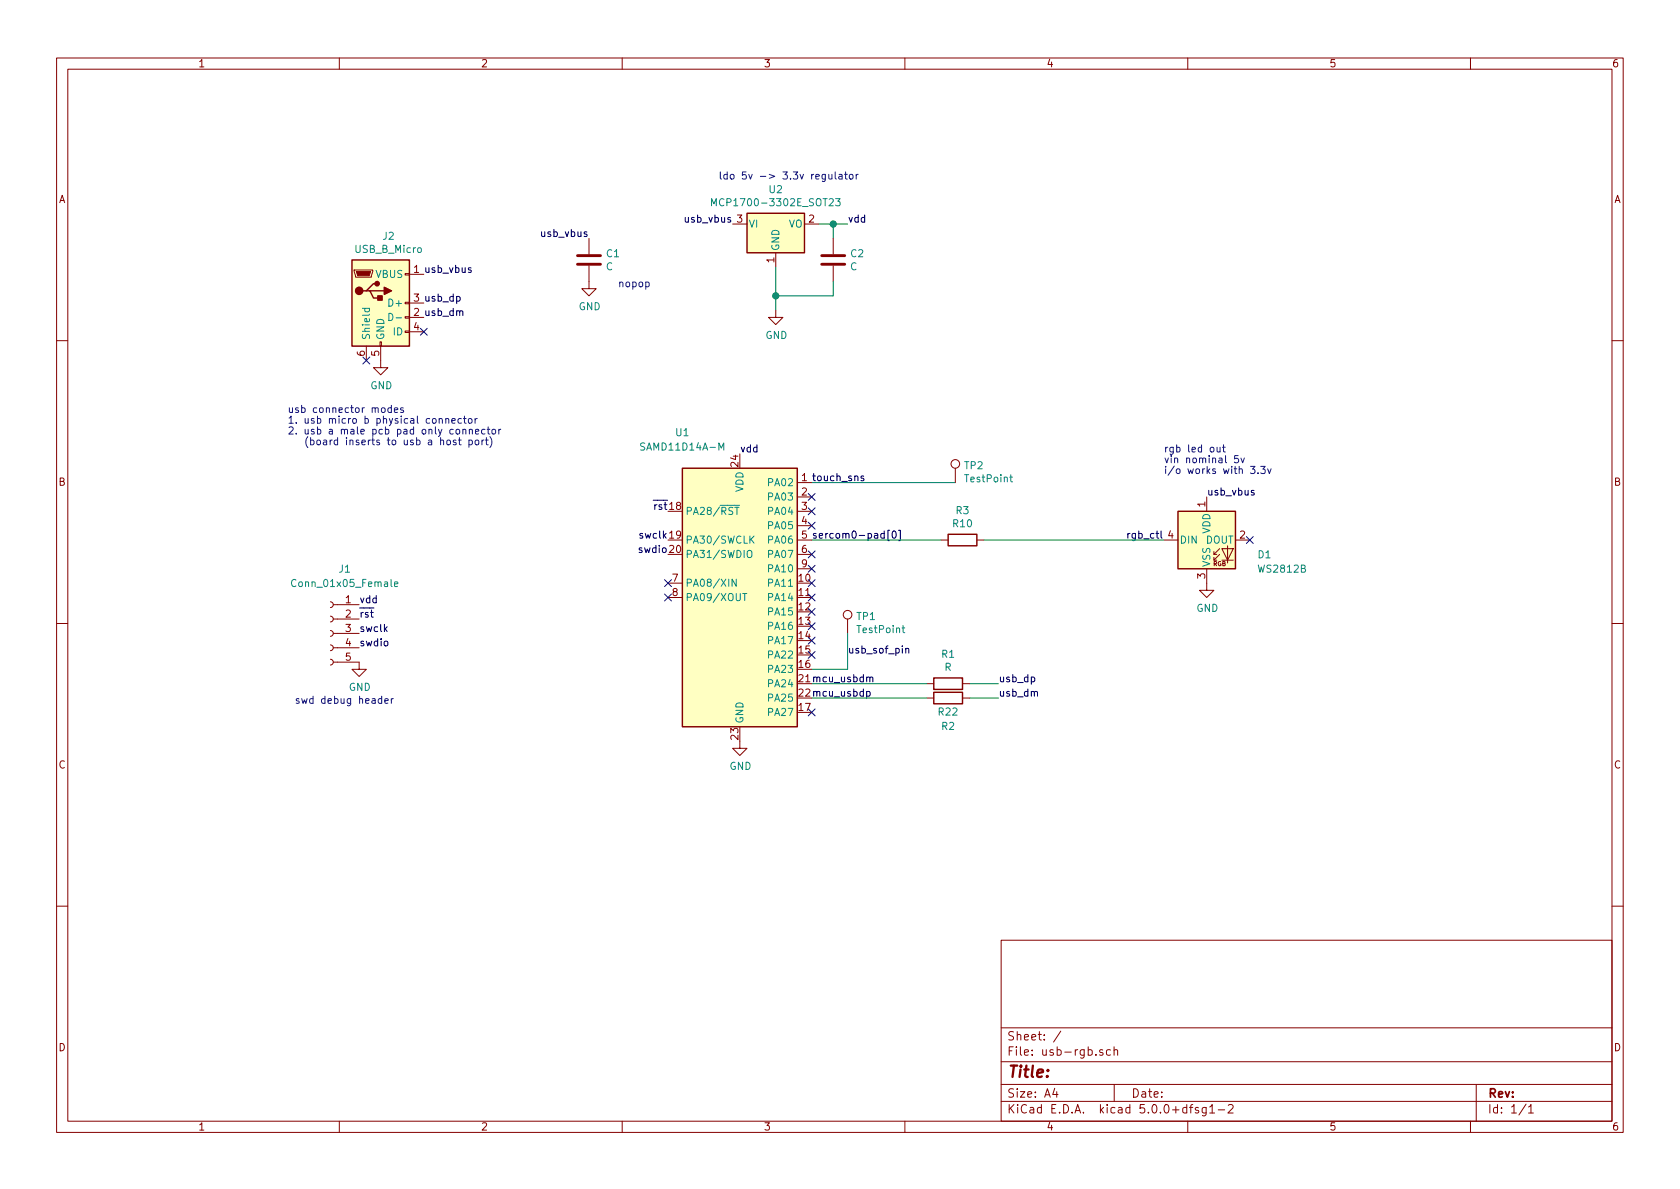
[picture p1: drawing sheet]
EESchema Schematic File Version 4
LIBS:usb-rgb-cache
EELAYER 26 0
EELAYER END
$Descr A4 11693 8268
encoding utf-8
Sheet 1 1
Title ""
Date ""
Rev ""
Comp ""
Comment1 ""
Comment2 ""
Comment3 ""
Comment4 ""
$EndDescr
$Comp
L Regulator_Linear:MCP1700-3302E_SOT23 U2
U 1 1
P 5400 1550
F 0 "U2" H 5400 1792 50  0000 C CNN
F 1 "MCP1700-3302E_SOT23" H 5400 1701 50  0000 C CNN
F 2 "Package_TO_SOT_SMD:SOT-23" H 5400 1775 50  0001 C CNN
F 3 "http://ww1.microchip.com/downloads/en/DeviceDoc/20001826C.pdf" H 5400 1550 50  0001 C CNN
	1    5400 1550
	1    0    0    -1  
$EndComp
$Comp
L MCU_Microchip_SAMD:SAMD11D14A-M U1
U 1 1
P 5150 4150
F 0 "U1" H 4750 5300 50  0000 C CNN
F 1 "SAMD11D14A-M" H 4750 5200 50  0000 C CNN
F 2 "Package_DFN_QFN:QFN-24-1EP_4x4mm_P0.5mm_EP2.6x2.6mm" H 5150 2800 50  0001 C CNN
F 3 "http://ww1.microchip.com/downloads/en/DeviceDoc/Atmel-42363-SAM-D11_Datasheet.pdf" H 5150 3150 50  0001 C CNN
	1    5150 4150
	1    0    0    -1  
$EndComp
$Comp
L Connector:USB_B_Micro J2
U 1 1
P 2650 2100
F 0 "J2" H 2705 2567 50  0000 C CNN
F 1 "USB_B_Micro" H 2705 2476 50  0000 C CNN
F 2 "" H 2800 2050 50  0001 C CNN
F 3 "~" H 2800 2050 50  0001 C CNN
	1    2650 2100
	1    0    0    -1  
$EndComp
$Comp
L power:GND #PWR02
U 1 1
P 2650 2500
F 0 "#PWR02" H 2650 2250 50  0001 C CNN
F 1 "GND" H 2655 2327 50  0000 C CNN
F 2 "" H 2650 2500 50  0001 C CNN
F 3 "" H 2650 2500 50  0001 C CNN
	1    2650 2500
	1    0    0    -1  
$EndComp
$Comp
L Device:C C2
U 1 1
P 5800 1800
F 0 "C2" H 5915 1846 50  0000 L CNN
F 1 "C" H 5915 1755 50  0000 L CNN
F 2 "" H 5838 1650 50  0001 C CNN
F 3 "~" H 5800 1800 50  0001 C CNN
	1    5800 1800
	1    0    0    -1  
$EndComp
Text Label 2950 1900 0    50   ~ 0
usb_vbus
Text Label 2950 2100 0    50   ~ 0
usb_dp
Text Label 2950 2200 0    50   ~ 0
usb_dm
NoConn ~ 2950 2300
NoConn ~ 2550 2500
$Comp
L LED:WS2812B D1
U 1 1
P 8400 3750
F 0 "D1" H 8750 3650 50  0000 L CNN
F 1 "WS2812B" H 8750 3550 50  0000 L CNN
F 2 "LED_SMD:LED_WS2812B_PLCC4_5.0x5.0mm_P3.2mm" H 8450 3450 50  0001 L TNN
F 3 "https://cdn-shop.adafruit.com/datasheets/WS2812B.pdf" H 8500 3375 50  0001 L TNN
	1    8400 3750
	1    0    0    -1  
$EndComp
$Comp
L power:GND #PWR05
U 1 1
P 5400 2150
F 0 "#PWR05" H 5400 1900 50  0001 C CNN
F 1 "GND" H 5405 1977 50  0000 C CNN
F 2 "" H 5400 2150 50  0001 C CNN
F 3 "" H 5400 2150 50  0001 C CNN
	1    5400 2150
	1    0    0    -1  
$EndComp
$Comp
L power:GND #PWR06
U 1 1
P 8400 4050
F 0 "#PWR06" H 8400 3800 50  0001 C CNN
F 1 "GND" H 8405 3877 50  0000 C CNN
F 2 "" H 8400 4050 50  0001 C CNN
F 3 "" H 8400 4050 50  0001 C CNN
	1    8400 4050
	1    0    0    -1  
$EndComp
Wire Wire Line
	5400 2150 5400 2050
Text Label 5100 1550 2    50   ~ 0
usb_vbus
Wire Wire Line
	5700 1550 5800 1550
Wire Wire Line
	5800 1550 5800 1650
Wire Wire Line
	5800 1950 5800 2050
Wire Wire Line
	5800 2050 5400 2050
Connection ~ 5400 2050
Wire Wire Line
	5400 2050 5400 1850
Text Label 5900 1550 0    50   ~ 0
vdd
Wire Wire Line
	5900 1550 5800 1550
Connection ~ 5800 1550
Text Label 5150 3150 0    50   ~ 0
vdd
NoConn ~ 4650 4050
NoConn ~ 4650 4150
Text Label 4650 3550 2    50   ~ 0
~rst
Text Label 4650 3750 2    50   ~ 0
swclk
Text Label 4650 3850 2    50   ~ 0
swdio
$Comp
L power:GND #PWR04
U 1 1
P 5150 5150
F 0 "#PWR04" H 5150 4900 50  0001 C CNN
F 1 "GND" H 5155 4977 50  0000 C CNN
F 2 "" H 5150 5150 50  0001 C CNN
F 3 "" H 5150 5150 50  0001 C CNN
	1    5150 5150
	1    0    0    -1  
$EndComp
$Comp
L Connector:TestPoint TP2
U 1 1
P 6650 3350
F 0 "TP2" H 6708 3470 50  0000 L CNN
F 1 "TestPoint" H 6708 3379 50  0000 L CNN
F 2 "" H 6850 3350 50  0001 C CNN
F 3 "~" H 6850 3350 50  0001 C CNN
	1    6650 3350
	1    0    0    -1  
$EndComp
Text Label 5650 3350 0    50   ~ 0
touch_sns
NoConn ~ 8700 3750
Text Label 8100 3750 2    50   ~ 0
rgb_ctl
Text Label 5650 3750 0    50   ~ 0
sercom0-pad[0]
Wire Wire Line
	5650 3750 6550 3750
Wire Wire Line
	6650 3350 5650 3350
Text Label 5650 4750 0    50   ~ 0
mcu_usbdm
Text Label 5650 4850 0    50   ~ 0
mcu_usbdp
Text Label 6950 4750 0    50   ~ 0
usb_dp
Text Label 6950 4850 0    50   ~ 0
usb_dm
$Comp
L Device:R R1
U 1 1
P 6600 4750
F 0 "R1" V 6393 4750 50  0000 C CNN
F 1 "R" V 6484 4750 50  0000 C CNN
F 2 "" V 6530 4750 50  0001 C CNN
F 3 "~" H 6600 4750 50  0001 C CNN
	1    6600 4750
	0    1    1    0   
$EndComp
$Comp
L Device:R R2
U 1 1
P 6600 4850
F 0 "R2" V 6400 4850 50  0000 C CNN
F 1 "R22" V 6500 4850 50  0000 C CNN
F 2 "" V 6530 4850 50  0001 C CNN
F 3 "~" H 6600 4850 50  0001 C CNN
	1    6600 4850
	0    -1   -1   0   
$EndComp
Wire Wire Line
	6750 4750 6950 4750
Wire Wire Line
	6950 4850 6750 4850
$Comp
L Connector:Conn_01x05_Female J1
U 1 1
P 2300 4400
F 0 "J1" H 2200 4850 50  0000 C CNN
F 1 "Conn_01x05_Female" H 2200 4750 50  0000 C CNN
F 2 "" H 2300 4400 50  0001 C CNN
F 3 "~" H 2300 4400 50  0001 C CNN
	1    2300 4400
	-1   0    0    -1  
$EndComp
Text Label 2500 4200 0    50   ~ 0
vdd
Text Label 2500 4300 0    50   ~ 0
~rst
Text Label 2500 4400 0    50   ~ 0
swclk
Text Label 2500 4500 0    50   ~ 0
swdio
$Comp
L power:GND #PWR01
U 1 1
P 2500 4600
F 0 "#PWR01" H 2500 4350 50  0001 C CNN
F 1 "GND" H 2505 4427 50  0000 C CNN
F 2 "" H 2500 4600 50  0001 C CNN
F 3 "" H 2500 4600 50  0001 C CNN
	1    2500 4600
	1    0    0    -1  
$EndComp
Text Notes 2050 4900 0    50   ~ 0
swd debug header
NoConn ~ 5650 3450
NoConn ~ 5650 3550
NoConn ~ 5650 3650
NoConn ~ 5650 3850
NoConn ~ 5650 3950
NoConn ~ 5650 4050
NoConn ~ 5650 4150
NoConn ~ 5650 4250
NoConn ~ 5650 4350
NoConn ~ 5650 4450
NoConn ~ 5650 4550
NoConn ~ 5650 4950
$Comp
L Device:R R3
U 1 1
P 6700 3750
F 0 "R3" V 6493 3750 50  0000 C CNN
F 1 "R10" V 6584 3750 50  0000 C CNN
F 2 "" V 6630 3750 50  0001 C CNN
F 3 "~" H 6700 3750 50  0001 C CNN
	1    6700 3750
	0    1    1    0   
$EndComp
Wire Wire Line
	6850 3750 8100 3750
$Comp
L Connector:TestPoint TP1
U 1 1
P 5900 4400
F 0 "TP1" H 5958 4520 50  0000 L CNN
F 1 "TestPoint" H 5958 4429 50  0000 L CNN
F 2 "" H 6100 4400 50  0001 C CNN
F 3 "~" H 6100 4400 50  0001 C CNN
	1    5900 4400
	1    0    0    -1  
$EndComp
Wire Wire Line
	5650 4650 5900 4650
Wire Wire Line
	5900 4650 5900 4400
Text Label 5900 4550 0    50   ~ 0
usb_sof_pin
Wire Wire Line
	5650 4750 6450 4750
Wire Wire Line
	5650 4850 6450 4850
Text Label 8400 3450 0    50   ~ 0
usb_vbus
$Comp
L Device:C C1
U 1 1
P 4100 1800
F 0 "C1" H 4215 1846 50  0000 L CNN
F 1 "C" H 4215 1755 50  0000 L CNN
F 2 "" H 4138 1650 50  0001 C CNN
F 3 "~" H 4100 1800 50  0001 C CNN
	1    4100 1800
	1    0    0    -1  
$EndComp
Text Label 4100 1650 2    50   ~ 0
usb_vbus
$Comp
L power:GND #PWR03
U 1 1
P 4100 1950
F 0 "#PWR03" H 4100 1700 50  0001 C CNN
F 1 "GND" H 4105 1777 50  0000 C CNN
F 2 "" H 4100 1950 50  0001 C CNN
F 3 "" H 4100 1950 50  0001 C CNN
	1    4100 1950
	1    0    0    -1  
$EndComp
Text Notes 2000 3100 0    50   ~ 0
usb connector modes\n1. usb micro b physical connector\n2. usb a male pcb pad only connector\n   (board inserts to usb a host port)
Text Notes 5000 1250 0    50   ~ 0
ldo 5v -> 3.3v regulator
Text Notes 4300 2000 0    50   ~ 0
nopop
Text Notes 8100 3300 0    50   ~ 0
rgb led out\nvin nominal 5v\ni/o works with 3.3v
$EndSCHEMATC
